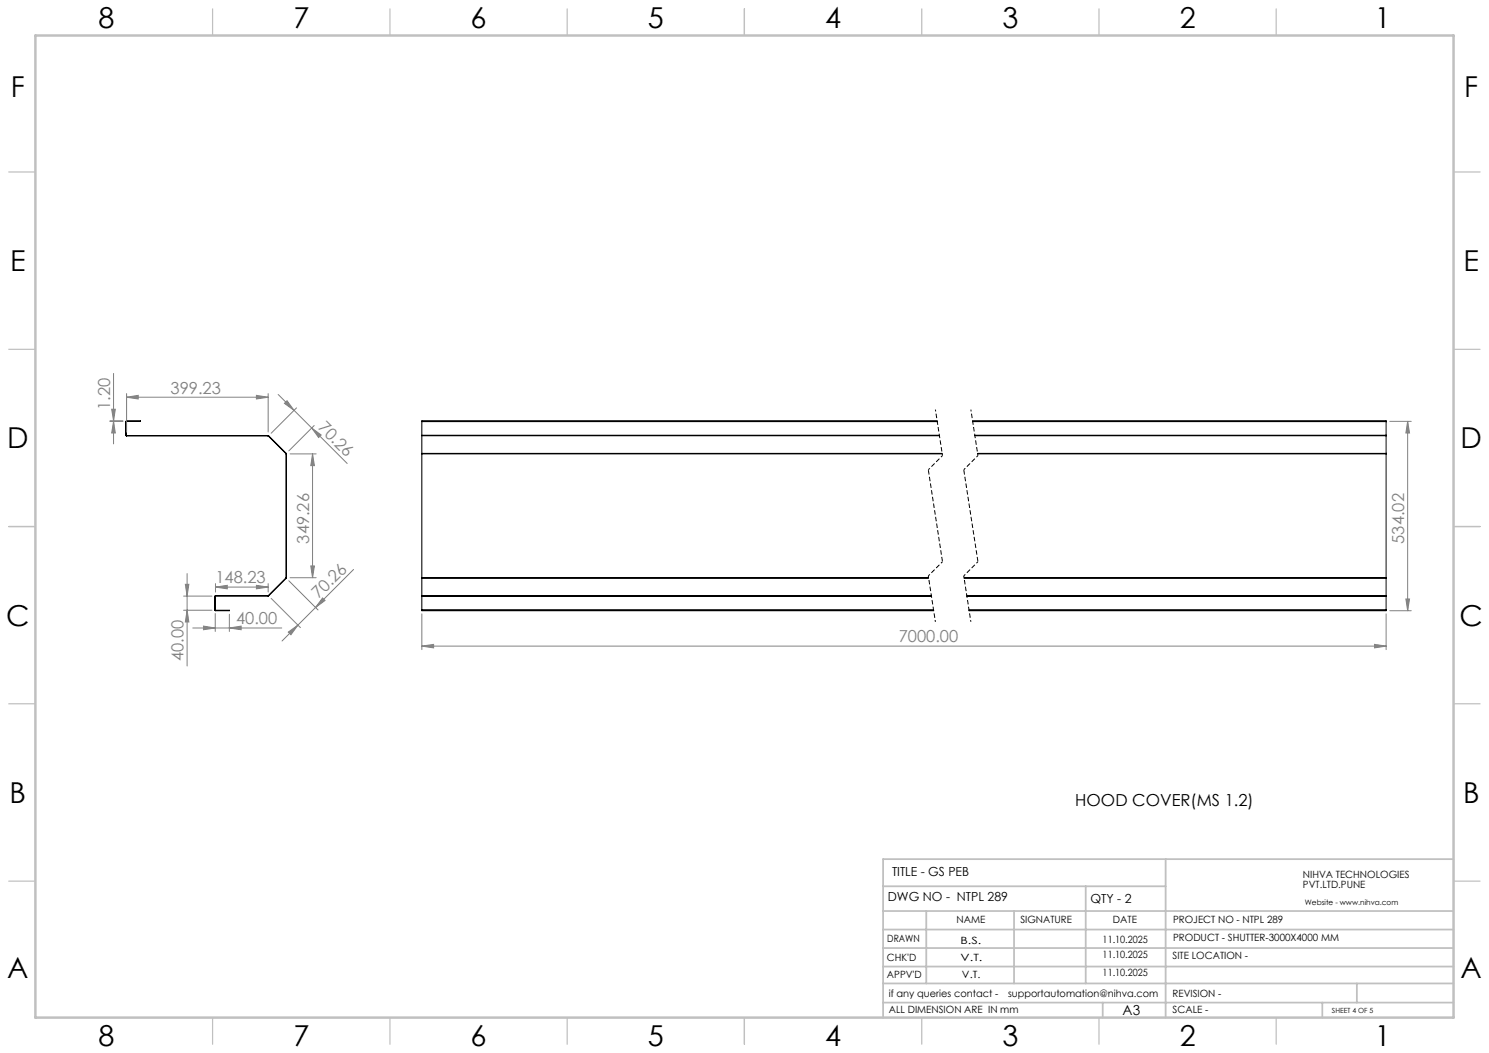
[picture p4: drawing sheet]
<svg xmlns="http://www.w3.org/2000/svg" width="420mm" height="297mm" viewBox="0 0 420 297" stroke-linecap="round" stroke-linejoin="round" font-family="sans-serif">
<g fill="none" stroke="#000" stroke-width=".28">
<path d="M35.5 118.9h.1M35.5 118.9v3.9M35.6 118.9v3.9M35.7 118.7l-.2 .2M35.7 118.8l-.1 .1M35.7 118.7v.1M35.7 118.7h3.9l-3.9 .1M119 118.8v.1M119 118.9h145.3M119 118.8h145.3M119 118.9v3.9M264.3 118.7h-145.3v.1"/>
<path d="M274.3 118.7h116.7v.1M274.4 118.9h116.6M274.4 118.8h116.6M391 118.8v.1M391 118.9v3.9M35.5 122.8l.2 .2M35.5 122.8h.1M35.6 122.8h.1M35.7 122.8v.2M35.7 123h39.9M35.7 122.8h39.9M75.6 123h.1"/>
<path d="M75.6 122.8l.2 .1M75.6 122.8v.2M75.7 123l4.9 4.9M75.8 122.9l-.1 .1M75.8 122.9l5 5M80.6 127.9l.1 .1M80.7 128h.1M80.7 128v34.9M80.8 127.9v.1M80.8 127.9h-.2M80.8 128v34.9M119 127.9v.1"/>
<path d="M119 122.8v.1M119 122.8h.1M119 122.8h145.9M119 122.8h146M119 128h146.7M119 127.9h146.7M119 122.9h146M119 122.9v5M119 128v34.9M275 122.8h116M275 122.9h116M275.7 127.9h115.3"/>
<path d="M275.8 128h115.2M391 127.9v.1M391 122.8v.1M391 122.8h.1M391 122.9v5M391 128v34.9M60.6 172l.2 .3M60.6 168.2h.1M60.6 172h.1M60.6 168.2v3.8M60.7 172l.1 .1M60.7 168.2v3.8"/>
<path d="M60.8 168l-.2 .2M60.8 168.1l-.1 .1M60.8 168v.1M60.8 172.1v.2M60.8 168h14.8M60.8 168.1h14.8M60.8 172.1h3.9l-3.9 .2M75.6 168h.1M75.6 168v.1M75.7 168l.1 .1M75.8 168.1h-.2M80.6 163l.2 .1"/>
<path d="M80.6 163l-4.9 5M80.7 162.9l-.1 .1M80.7 162.9h.1M80.8 163.1l-5 5M80.8 162.9v.2M119 162.9v.2M119 168.1h.1M119 172v.1M119 168.1v.1M119 162.9h142.9M119 168.1h143.7M119 168.2h143.7"/>
<path d="M119 172h144.3M119 172.1v.2h144.3M119 172.1h144.3M119 163.1h142.9M119 163.1v5M119 168.2v3.8M271.9 162.9h119.1M271.9 163.1h119.1M272.7 168.1h118.3M272.7 168.2h118.3M273.3 172h117.7M273.3 172.1h117.7"/>
<path d="M391 162.9v.2M391 168.1h.1M391 172v.1M391 168.1v.1M391 172.1v.2h-117.7M391 163.1v5M391 168.2v3.8"/>
</g>
<g fill="none" stroke="#808080" stroke-width=".28">
<path d="M31 118.8h3.7M31 118.7h3.7M31.5 115.4h1l-.5 3.3zM32 118.8l.5 3.3h-1zM32 105.3v19.9M35.7 112l3.3-.5v1zM35.7 111v10.8M35.7 112h39.9M72.3 111.5l3.3 .5-3.3 .5zM75.6 111v10.8M78.5 111.3l19.4 19.4M80.2 113.8l.8-.8 1.9 2.7z"/>
<path d="M83.6 115l-7.1 7.2M392 118.8h6.1M397.1 118.8l.5 3.3h-1zM397.1 118.8v53.5M81.8 128h7.4M87.9 120.7l2.7 2-.7 .7zM88.2 128v34.9M88.2 128l.5 3.3h-1zM88.6 120l-7.1 7.2M87.7 159.6h1l-.5 3.3zM51.8 168.1h8M51.8 172.1h8"/>
<path d="M52.3 164.8h1l-.5 3.3zM52.8 161.8v26.1M52.8 172.1l.5 3.3h-1zM54.4 177.1h25.1M57.4 176.6l3.3 .5-3.3 .5zM60.7 173v5.1M60.8 165.6l3.3-.5v1zM60.8 164.6v2.4M60.8 165.6h14.8M64.7 177.1l3.3-.5v1zM64.7 173.2v4.9M72.3 165.1l3.3 .5-3.3 .5z"/>
<path d="M75.6 164.6v2.4M76.5 168.8l8.2 8.2M81.3 178.3l2.7-2-1.9 2.7zM81.5 163.8l8.2 8.2M81.8 162.9h7.4M91 168.7l.7 .7-2.7 1.9zM99.7 160.6l-20.1 20.2M119 173.1v10.1M391 173.1v10.1M392 172.3h6.1M396.6 168.9h1l-.5 3.4zM119 182.2l3.3-.5v1z"/>
<path d="M119 182.2h272M387.7 181.7l3.3 .5-3.3 .5z"/>
</g>
<path d="M263.8 115.5l2 13M273.8 115.5l2 13M265.8 128.5l-4 4M275.8 128.5l-4 4M265.8 158.4l-4 4M275.8 158.4l-4 4M261.8 162.4l2 13M271.8 162.4l2 13" fill="none" stroke="#000" stroke-width=".28" stroke-dasharray="1.3 .6" stroke-dashoffset=".7" stroke-linecap="butt"/>
<path d="M261.8 132.5l4 25.9M271.8 132.5l4 25.9" fill="none" stroke="#000" stroke-width=".28" stroke-dasharray="1.3 .6" stroke-dashoffset="-.1" stroke-linecap="butt"/>
<g fill="none" stroke="#c0c0c0" stroke-width=".35">
<path d="M60 2.5v7.5M110 2.5v7.5M160 2.5v7.5M210 2.5v7.5M260 2.5v7.5M310 2.5v7.5M360 2.5v7.5M2.5 48.5h7.5M410 48.5h7.5M2.5 98.5h7.5M410 98.5h7.5M2.5 148.5h7.5"/>
<path d="M410 148.5h7.5M2.5 198.5h7.5M410 198.5h7.5M2.5 248.5h7.5M410 248.5h7.5M60 287v7.5M110 287v7.5M160 287v7.5M210 287v7.5M260 287v7.5M310 287v7.5M360 287v7.5"/>
</g>
<g fill="none" stroke="#c0c0c0" stroke-width=".5">
<path d="M249.1 257h160.9M249.1 250h79.7M261.3 257v20.4M286 257v20.4M306.2 250v27.4M328.8 242.3v44.7M410 242.3h-160.9v44.7M249.1 272.6h160.9M249.1 267.4h160.9M249.1 262.2h160.9M249.1 277.4h160.9M382.7 277.4v5.4"/>
<path d="M249.1 282.8h160.9M311 282.8v4.2M373 282.8v4.2"/>
</g>
<path d="M10 10h400v277h-400z" fill="none" stroke="#c0c0c0" stroke-width=".7"/>
<g fill="#808080">
<path d="M72.3 165.1l3.3 .5-3.3 .5zM60.8 165.6l3.3-.5v1z"/>
<path d="M35.7 112l3.3-.5v1zM72.3 111.5l3.3 .5-3.3 .5zM119 182.2l3.3-.5v1zM387.7 181.7l3.3 .5-3.3 .5z"/>
<path d="M57.4 176.6l3.3 .5-3.3 .5zM64.7 177.1l3.3-.5v1z"/>
<path d="M91 168.7l.7 .7-2.7 1.9zM81.3 178.3l2.7-2-1.9 2.7z"/>
<path d="M32 118.8l.5 3.3h-1zM31.5 115.4h1l-.5 3.3z"/>
<path d="M88.2 128l.5 3.3h-1zM87.7 159.6h1l-.5 3.3zM52.3 164.8h1l-.5 3.3zM52.8 172.1l.5 3.3h-1zM397.1 118.8l.5 3.3h-1zM396.6 168.9h1l-.5 3.4z"/>
<path d="M80.2 113.8l.8-.8 1.9 2.7zM87.9 120.7l2.7 2-.7 .7z"/>
</g>
<g font-size="8.1">
<text x="27.8" y="8">8</text>
<text x="82.8" y="8">7</text>
<text x="132.8" y="8">6</text>
<text x="182.8" y="8">5</text>
<text x="232.8" y="8">4</text>
<text x="282.8" y="8">3</text>
<text x="332.8" y="8">2</text>
<text x="387.8" y="8">1</text>
<text x="3" y="27.2">F</text>
<text x="413" y="27.2">F</text>
<text x="2.8" y="76.5">E</text>
<text x="412.8" y="76.5">E</text>
<text x="2" y="126.5">D</text>
<text x="412" y="126.5">D</text>
<text x="1.7" y="176.5">C</text>
<text x="411.7" y="176.5">C</text>
<text x="2.7" y="226.5">B</text>
<text x="412.7" y="226.5">B</text>
<text x="2" y="275.7">A</text>
<text x="412" y="275.7">A</text>
<text x="27.8" y="295">8</text>
<text x="82.8" y="295">7</text>
<text x="132.8" y="295">6</text>
<text x="182.8" y="295">5</text>
<text x="232.8" y="295">4</text>
<text x="282.8" y="295">3</text>
<text x="332.8" y="295">2</text>
<text x="387.8" y="295">1</text>
</g>
<g font-size="4.7" fill="#808080">
<text x="48.1" y="111">399.23</text>
<text x="31" y="115.7" transform="rotate(-90 31 115.7)">1.20</text>
<text x="89.5" y="120.9" transform="rotate(45 89.5 120.9)">70.26</text>
<text x="87.2" y="153.3" transform="rotate(-90 87.2 153.3)">349.26</text>
<text x="396.1" y="153.4" transform="rotate(-90 396.1 153.4)">534.02</text>
<text x="60.7" y="164.6">148.23</text>
<text x="89.9" y="169" transform="rotate(-45 89.9 169)">70.26</text>
<text x="66.6" y="176.1">40.00</text>
<text x="253.5" y="181.2">7000.00</text>
<text x="51.8" y="186.6" transform="rotate(-90 51.8 186.6)">40.00</text>
</g>
<text font-size="4.7" x="303.3" y="227.3">HOOD COVER(MS 1.2)</text>
<text font-size="3.9" x="316.7" y="286.4">A3</text>
<g font-size="3.5">
<text x="251.6" y="247">TITLE - GS PEB</text>
<text x="250.4" y="254.2">DWG NO - NTPL 289</text>
<text x="307.6" y="254.8">QTY - 2</text>
</g>
<g font-size="2.8">
<text x="367.5" y="247.7">NIHVA TECHNOLOGIES</text>
<text x="367.5" y="250.5">PVT.LTD.PUNE</text>
<text x="269.8" y="260.4">NAME</text>
<text x="287.8" y="260.4">SIGNATURE</text>
<text x="313.9" y="260.5">DATE</text>
<text x="330.9" y="260.5">PROJECT NO - NTPL 289</text>
<text x="250.3" y="265.7">DRAWN</text>
<text x="270.9" y="266.1">B.S.</text>
<text x="311" y="265.9">11.10.2025</text>
<text x="330.9" y="265.5">PRODUCT - SHUTTER-3000X4000 MM</text>
<text x="250.2" y="271.1">CHK'D</text>
<text x="250.2" y="275.8">APPV'D</text>
<text x="270.9" y="271.1">V.T.</text>
<text x="271.3" y="275.8">V.T.</text>
<text x="311" y="275.4">11.10.2025</text>
<text x="311" y="270.2">11.10.2025</text>
<text x="330.7" y="270.6">SITE LOCATION -</text>
<text x="250.7" y="281.1">if any queries contact -</text>
<text x="284.3" y="281.1">supportautomation@nihva.com</text>
<text x="330.7" y="281.1">REVISION -</text>
<text x="250.7" y="285.6">ALL DIMENSION ARE IN mm</text>
<text x="330.7" y="285.6">SCALE -</text>
</g>
<text font-size="2.1" x="368.1" y="255.1">Website - www.nihva.com</text>
<text font-size="2" x="375.7" y="285.6">SHEET 4 OF 5</text>
</svg>
